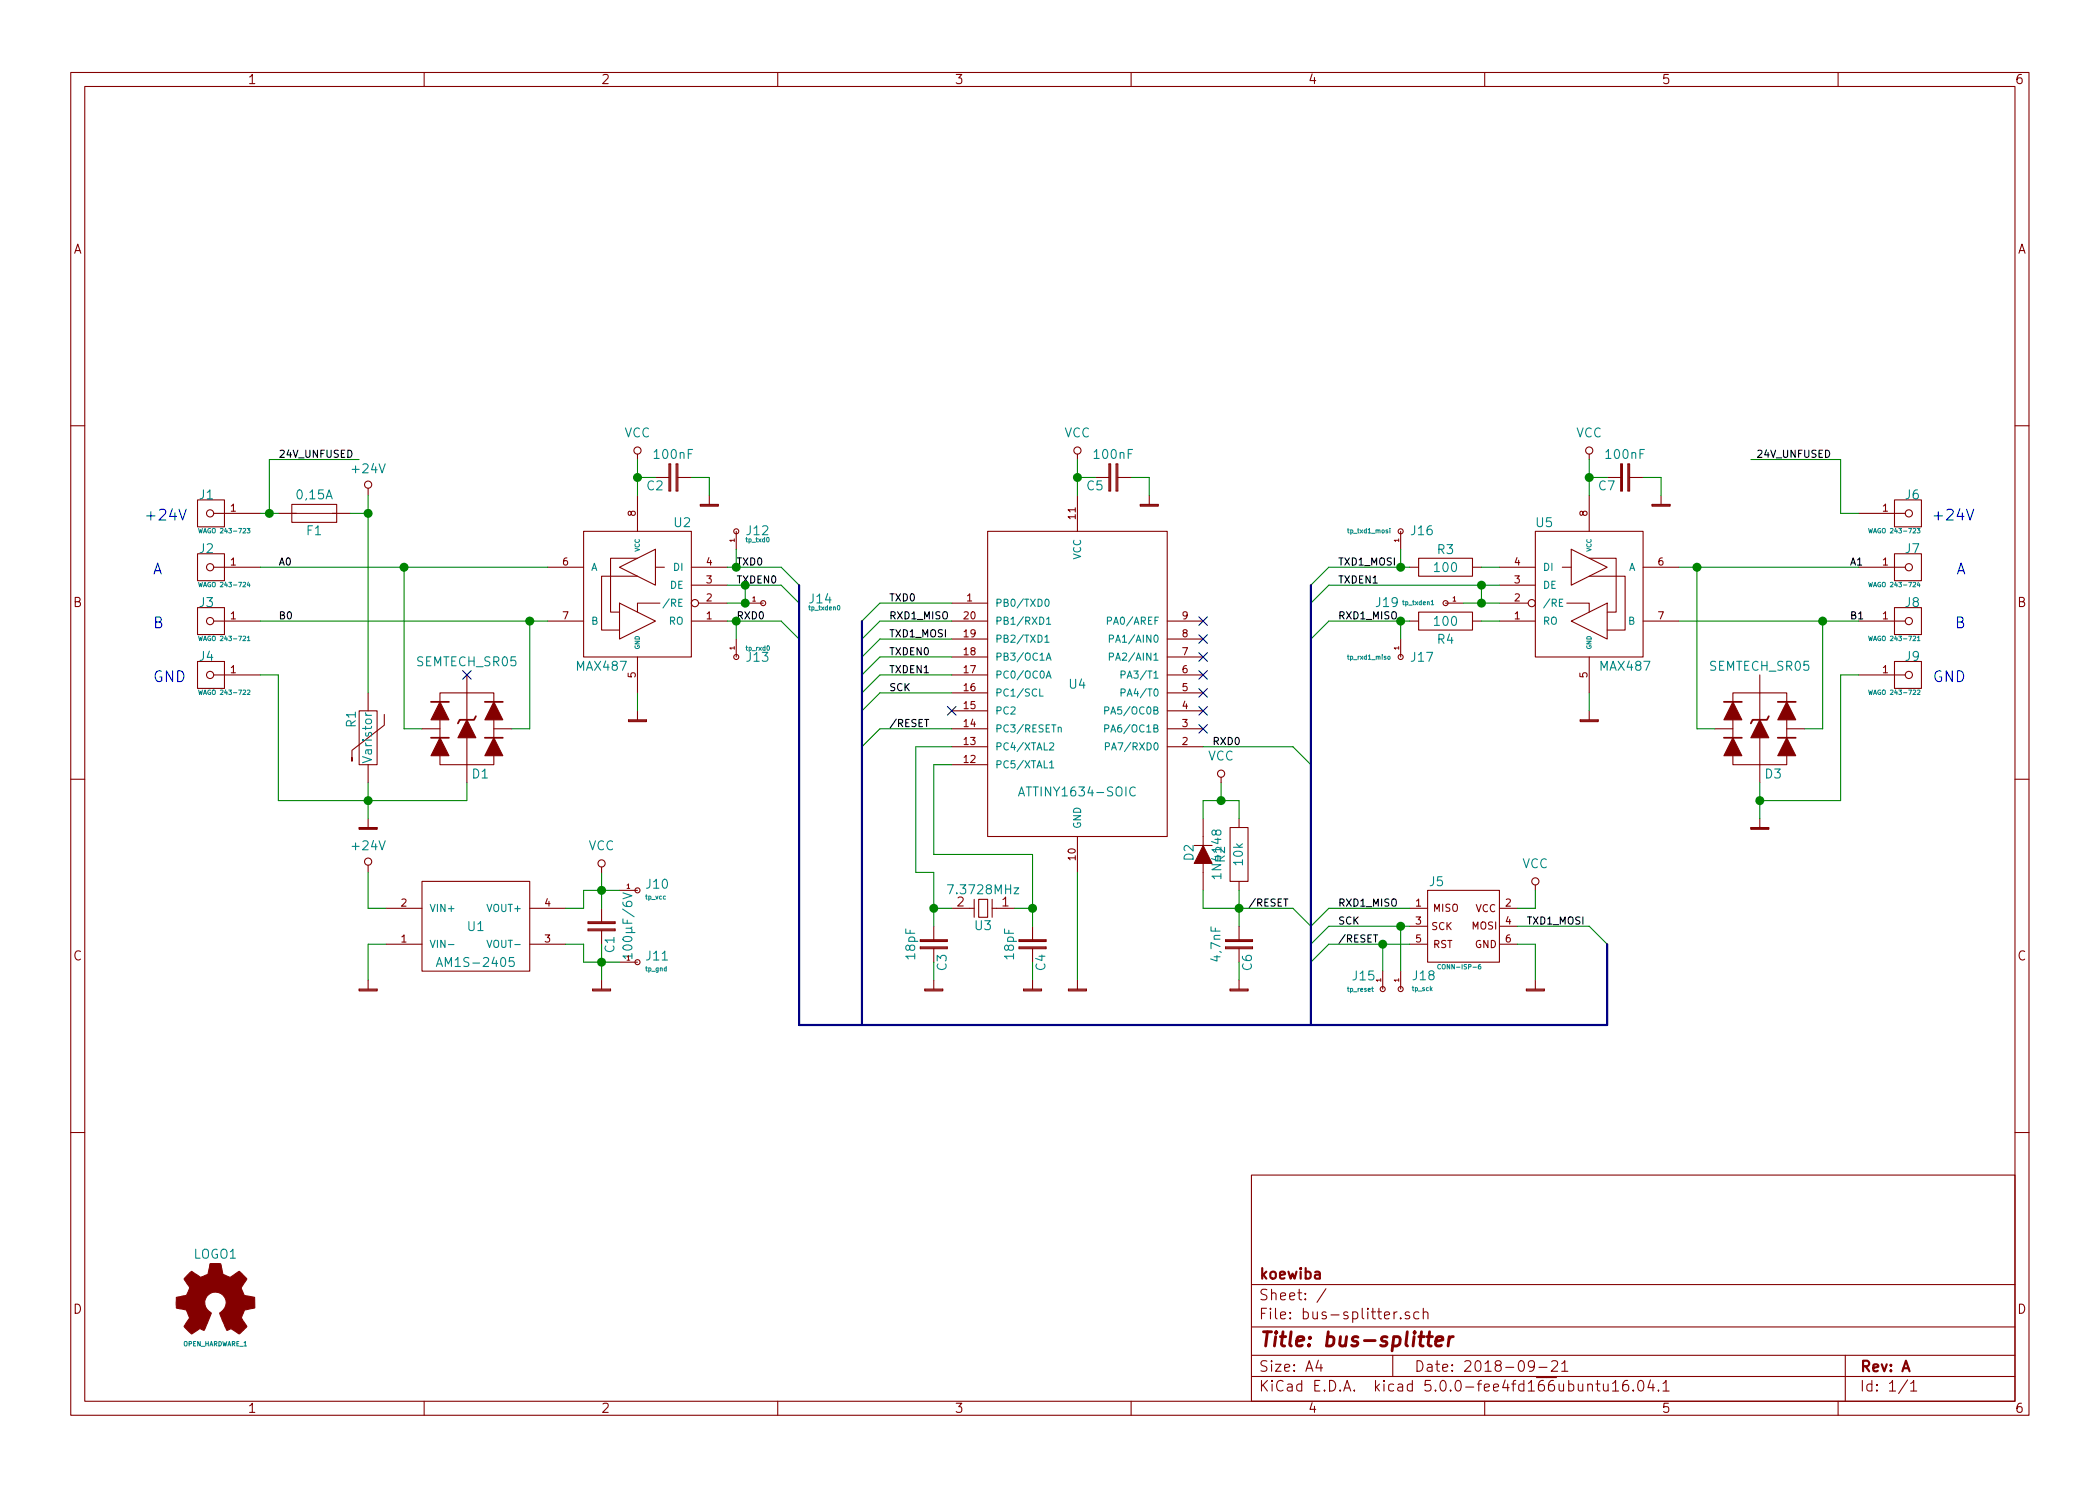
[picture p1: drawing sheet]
EESchema Schematic File Version 4
LIBS:bus-splitter-cache
EELAYER 26 0
EELAYER END
$Descr A4 11693 8268
encoding utf-8
Sheet 1 1
Title "bus-splitter"
Date "2018-09-21"
Rev "A"
Comp "koewiba"
Comment1 ""
Comment2 ""
Comment3 ""
Comment4 ""
$EndDescr
$Comp
L ics_controller_atmel:ATTINY1634-SOIC U4
U 1 1
P 6000 3800
F 0 "U4" H 6000 3800 50  0000 C CNN
F 1 "ATTINY1634-SOIC" H 6000 3200 50  0000 C CNN
F 2 "Housings_SOIC:SO20L" H 6000 3800 25  0001 C CNN
F 3 "" H 6000 3800 25  0001 C CNN
	1    6000 3800
	-1   0    0    -1  
$EndComp
$Comp
L standard:CRYSTAL U3
U 1 1
P 5650 5050
F 0 "U3" H 5825 5150 50  0000 C CNN
F 1 "7.3728MHz" H 5825 4950 50  0000 C CNN
F 2 "Crystal:CRY_HC49_SMD" H 5650 5050 60  0001 C CNN
F 3 "" H 5650 5050 60  0000 C CNN
	1    5650 5050
	-1   0    0    1   
$EndComp
$Comp
L standard:C C5
U 1 1
P 6200 2650
F 0 "C5" H 6250 2700 50  0000 L CNN
F 1 "100nF" H 6200 2525 50  0000 C CNN
F 2 "Capacitors_SMD:C_0805" H 6200 2650 60  0001 C CNN
F 3 "" H 6200 2650 60  0000 C CNN
	1    6200 2650
	-1   0    0    1   
$EndComp
$Comp
L standard:C C4
U 1 1
P 5750 5250
F 0 "C4" H 5800 5300 50  0000 L CNN
F 1 "18pF" H 5750 5125 50  0000 C CNN
F 2 "Capacitors_SMD:C_0805" H 5750 5250 60  0001 C CNN
F 3 "" H 5750 5250 60  0000 C CNN
	1    5750 5250
	0    1    1    0   
$EndComp
$Comp
L standard:C C3
U 1 1
P 5200 5250
F 0 "C3" H 5250 5300 50  0000 L CNN
F 1 "18pF" H 5200 5125 50  0000 C CNN
F 2 "Capacitors_SMD:C_0805" H 5200 5250 60  0001 C CNN
F 3 "" H 5200 5250 60  0000 C CNN
	1    5200 5250
	0    1    1    0   
$EndComp
$Comp
L connectors:CONN-ISP-6 J5
U 1 1
P 8150 5150
F 0 "J5" H 8000 5400 50  0000 C CNN
F 1 "CONN-ISP-6" H 8000 4925 25  0000 L CNN
F 2 "Connector_Header:HEADER_3x2" H 8000 4900 25  0001 L CNN
F 3 "" H 8150 5150 60  0000 C CNN
	1    8150 5150
	1    0    0    -1  
$EndComp
$Comp
L connectors:CONN_1X1 J1
U 1 1
P 1250 2850
F 0 "J1" H 1350 2750 50  0000 C CNN
F 1 "WAGO 243-723" H 1250 2950 25  0000 C CNN
F 2 "Connector_WAGO:WAGO243" H 1250 2850 60  0001 C CNN
F 3 "" H 1250 2850 60  0000 C CNN
	1    1250 2850
	-1   0    0    1   
$EndComp
$Comp
L connectors:CONN_1X1 J2
U 1 1
P 1250 3150
F 0 "J2" H 1350 3050 50  0000 C CNN
F 1 "WAGO 243-724" H 1250 3250 25  0000 C CNN
F 2 "Connector_WAGO:WAGO243" H 1250 3150 60  0001 C CNN
F 3 "" H 1250 3150 60  0000 C CNN
	1    1250 3150
	-1   0    0    1   
$EndComp
$Comp
L connectors:CONN_1X1 J3
U 1 1
P 1250 3450
F 0 "J3" H 1350 3350 50  0000 C CNN
F 1 "WAGO 243-721" H 1250 3550 25  0000 C CNN
F 2 "Connector_WAGO:WAGO243" H 1250 3450 60  0001 C CNN
F 3 "" H 1250 3450 60  0000 C CNN
	1    1250 3450
	-1   0    0    1   
$EndComp
$Comp
L connectors:CONN_1X1 J4
U 1 1
P 1250 3750
F 0 "J4" H 1350 3650 50  0000 C CNN
F 1 "WAGO 243-722" H 1250 3850 25  0000 C CNN
F 2 "Connector_WAGO:WAGO243" H 1250 3750 60  0001 C CNN
F 3 "" H 1250 3750 60  0000 C CNN
	1    1250 3750
	-1   0    0    1   
$EndComp
$Comp
L standard:FUSE F1
U 1 1
P 1750 2850
F 0 "F1" H 1750 2950 50  0000 C CNN
F 1 "0,15A" H 1750 2750 50  0000 C CNN
F 2 "Resistor:R_1206" H 1750 2850 60  0001 C CNN
F 3 "" H 1750 2850 60  0000 C CNN
	1    1750 2850
	-1   0    0    1   
$EndComp
$Comp
L ics_misc:MAX487 U2
U 1 1
P 3550 3300
F 0 "U2" H 3300 3700 50  0000 C CNN
F 1 "MAX487" H 3750 2900 50  0000 C CNN
F 2 "Housings_SOIC:SO8E" H 3400 2900 25  0001 C CNN
F 3 "" H 3550 3300 60  0000 C CNN
	1    3550 3300
	-1   0    0    -1  
$EndComp
$Comp
L ics_misc:MAX487 U5
U 1 1
P 8850 3300
F 0 "U5" H 8600 3700 50  0000 C CNN
F 1 "MAX487" H 9050 2900 50  0000 C CNN
F 2 "Housings_SOIC:SO8E" H 8700 2900 25  0001 C CNN
F 3 "" H 8850 3300 60  0000 C CNN
	1    8850 3300
	1    0    0    -1  
$EndComp
$Comp
L standard:C C2
U 1 1
P 3750 2650
F 0 "C2" H 3800 2700 50  0000 L CNN
F 1 "100nF" H 3750 2525 50  0000 C CNN
F 2 "Capacitors_SMD:C_0805" H 3750 2650 60  0001 C CNN
F 3 "" H 3750 2650 60  0000 C CNN
	1    3750 2650
	-1   0    0    1   
$EndComp
$Comp
L standard:R R2
U 1 1
P 6900 4750
F 0 "R2" H 6900 4650 50  0000 C CNN
F 1 "10k" H 6900 4750 50  0000 C CNN
F 2 "Resistor:R_0805" H 6900 4750 60  0001 C CNN
F 3 "" H 6900 4750 60  0000 C CNN
	1    6900 4750
	0    1    1    0   
$EndComp
$Comp
L standard:C C6
U 1 1
P 6900 5250
F 0 "C6" H 6950 5300 50  0000 L CNN
F 1 "4,7nF" H 6900 5125 50  0000 C CNN
F 2 "Capacitors_SMD:C_0805" H 6900 5250 60  0001 C CNN
F 3 "" H 6900 5250 60  0000 C CNN
	1    6900 5250
	0    1    1    0   
$EndComp
$Comp
L standard:D D2
U 1 1
P 6700 4750
F 0 "D2" H 6710 4830 50  0000 C CNN
F 1 "1N4148" H 6700 4675 50  0000 C CNN
F 2 "Diode_SMD:D_SOD323" H 6700 4750 60  0001 C CNN
F 3 "" H 6700 4750 60  0000 C CNN
	1    6700 4750
	0    -1   -1   0   
$EndComp
$Comp
L diodes:SEMTECH_SR05 D1
U 1 1
P 2600 4050
F 0 "D1" H 2675 3800 50  0000 C CNN
F 1 "SEMTECH_SR05" H 2600 4425 50  0000 C CNN
F 2 "Diode_SMD:D_SOT143" H 2600 4050 60  0001 C CNN
F 3 "" H 2600 4050 60  0000 C CNN
	1    2600 4050
	1    0    0    -1  
$EndComp
$Comp
L diodes:SEMTECH_SR05 D3
U 1 1
P 9800 4050
F 0 "D3" H 9875 3800 50  0000 C CNN
F 1 "SEMTECH_SR05" H 9800 4400 50  0000 C CNN
F 2 "Diode_SMD:D_SOT143" H 9800 4050 60  0001 C CNN
F 3 "" H 9800 4050 60  0000 C CNN
	1    9800 4050
	1    0    0    -1  
$EndComp
$Comp
L standard:Varistor R1
U 1 1
P 2050 4100
F 0 "R1" H 1895 4010 50  0000 L CNN
F 1 "Varistor" H 2050 4100 50  0000 C CNN
F 2 "Resistor:R_RM10.16mm" H 2050 4100 60  0001 C CNN
F 3 "" H 2050 4100 60  0000 C CNN
	1    2050 4100
	0    1    1    0   
$EndComp
$Comp
L standard:R R4
U 1 1
P 8050 3450
F 0 "R4" H 8050 3350 50  0000 C CNN
F 1 "100" H 8050 3450 50  0000 C CNN
F 2 "Resistor:R_0805" H 8050 3450 60  0001 C CNN
F 3 "" H 8050 3450 60  0000 C CNN
	1    8050 3450
	1    0    0    -1  
$EndComp
Text Notes 800  2900 0    60   ~ 0
+24V
Text Notes 850  3200 0    60   ~ 0
A
Text Notes 850  3500 0    60   ~ 0
B
Text Notes 850  3800 0    60   ~ 0
GND
$Comp
L power:GND #PWR01
U 1 1
P 2050 4550
F 0 "#PWR01" H 2050 4350 50  0001 C CNN
F 1 "GND" H 2050 4440 50  0001 C CNN
F 2 "" H 2050 4550 60  0001 C CNN
F 3 "" H 2050 4550 60  0001 C CNN
	1    2050 4550
	1    0    0    -1  
$EndComp
$Comp
L power:+24V #PWR02
U 1 1
P 2050 2750
F 0 "#PWR02" H 2050 2950 50  0001 C CNN
F 1 "+24V" H 2050 2900 50  0000 C CNN
F 2 "" H 2050 2750 60  0001 C CNN
F 3 "" H 2050 2750 60  0001 C CNN
	1    2050 2750
	1    0    0    -1  
$EndComp
$Comp
L power:GND #PWR03
U 1 1
P 3550 3950
F 0 "#PWR03" H 3550 3750 50  0001 C CNN
F 1 "GND" H 3550 3840 50  0001 C CNN
F 2 "" H 3550 3950 60  0001 C CNN
F 3 "" H 3550 3950 60  0001 C CNN
	1    3550 3950
	1    0    0    -1  
$EndComp
$Comp
L power:GND #PWR04
U 1 1
P 3950 2750
F 0 "#PWR04" H 3950 2550 50  0001 C CNN
F 1 "GND" H 3950 2640 50  0001 C CNN
F 2 "" H 3950 2750 60  0001 C CNN
F 3 "" H 3950 2750 60  0001 C CNN
	1    3950 2750
	1    0    0    -1  
$EndComp
$Comp
L power:VCC #PWR05
U 1 1
P 3550 2550
F 0 "#PWR05" H 3550 2725 50  0001 C CNN
F 1 "VCC" H 3550 2700 50  0000 C CNN
F 2 "" H 3550 2550 60  0001 C CNN
F 3 "" H 3550 2550 60  0001 C CNN
	1    3550 2550
	1    0    0    -1  
$EndComp
Wire Wire Line
	2050 2750 2050 2850
Wire Wire Line
	1450 2850 1500 2850
Connection ~ 2050 2850
Wire Wire Line
	1450 3750 1550 3750
Wire Wire Line
	1550 3750 1550 4450
Wire Wire Line
	2050 4350 2050 4450
Connection ~ 2050 4450
Wire Wire Line
	1550 4450 2050 4450
Wire Wire Line
	2600 4450 2600 4350
Wire Wire Line
	1450 3150 2250 3150
Wire Wire Line
	1450 3450 2950 3450
Wire Wire Line
	2350 4050 2250 4050
Wire Wire Line
	2250 4050 2250 3150
Connection ~ 2250 3150
Wire Wire Line
	2850 4050 2950 4050
Wire Wire Line
	2950 4050 2950 3450
Connection ~ 2950 3450
Wire Wire Line
	3550 2750 3550 2650
Wire Wire Line
	3650 2650 3550 2650
Connection ~ 3550 2650
Wire Wire Line
	3850 2650 3950 2650
Wire Wire Line
	3950 2650 3950 2750
Wire Wire Line
	3550 3850 3550 3950
$Comp
L power:+24V #PWR06
U 1 1
P 2050 4850
F 0 "#PWR06" H 2050 5050 50  0001 C CNN
F 1 "+24V" H 2050 5000 50  0000 C CNN
F 2 "" H 2050 4850 60  0001 C CNN
F 3 "" H 2050 4850 60  0001 C CNN
	1    2050 4850
	1    0    0    -1  
$EndComp
$Comp
L power:GND #PWR07
U 1 1
P 2050 5450
F 0 "#PWR07" H 2050 5250 50  0001 C CNN
F 1 "GND" H 2050 5340 50  0001 C CNN
F 2 "" H 2050 5450 60  0001 C CNN
F 3 "" H 2050 5450 60  0001 C CNN
	1    2050 5450
	1    0    0    -1  
$EndComp
$Comp
L standard:C C1
U 1 1
P 3350 5150
F 0 "C1" H 3400 5200 50  0000 L CNN
F 1 "100µF/6V" H 3350 5300 50  0000 C CNN
F 2 "Capacitors_SMD:C_0805" H 3350 5150 60  0001 C CNN
F 3 "" H 3350 5150 60  0000 C CNN
	1    3350 5150
	0    1    1    0   
$EndComp
$Comp
L ics_regulator:AM1S-2405 U1
U 1 1
P 2650 5150
F 0 "U1" H 2650 5150 50  0000 C CNN
F 1 "AM1S-2405" H 2650 4950 50  0000 C CNN
F 2 "DCDC_Converter:AM1S-XXXX_SIL4" H 2650 5350 25  0001 C CNN
F 3 "" H 1900 5150 25  0001 C CNN
	1    2650 5150
	1    0    0    -1  
$EndComp
Wire Wire Line
	2050 5050 2150 5050
Wire Wire Line
	2050 5250 2150 5250
Wire Wire Line
	1950 2850 2050 2850
NoConn ~ 2600 3750
NoConn ~ 1800 -2100
Wire Wire Line
	3150 5050 3250 5050
Wire Wire Line
	3250 5050 3250 4950
Wire Wire Line
	3250 4950 3350 4950
Wire Wire Line
	3350 4850 3350 4950
Wire Wire Line
	3150 5250 3250 5250
Wire Wire Line
	3250 5250 3250 5350
Wire Wire Line
	3250 5350 3350 5350
Wire Wire Line
	3350 5250 3350 5350
Connection ~ 3350 5350
$Comp
L power:GND #PWR08
U 1 1
P 3350 5450
F 0 "#PWR08" H 3350 5250 50  0001 C CNN
F 1 "GND" H 3350 5340 50  0001 C CNN
F 2 "" H 3350 5450 60  0001 C CNN
F 3 "" H 3350 5450 60  0001 C CNN
	1    3350 5450
	1    0    0    -1  
$EndComp
Wire Wire Line
	2050 5250 2050 5450
Connection ~ 3350 4950
$Comp
L power:VCC #PWR09
U 1 1
P 3350 4850
F 0 "#PWR09" H 3350 5025 50  0001 C CNN
F 1 "VCC" H 3350 5000 50  0000 C CNN
F 2 "" H 3350 4850 60  0001 C CNN
F 3 "" H 3350 4850 60  0001 C CNN
	1    3350 4850
	1    0    0    -1  
$EndComp
Wire Wire Line
	2050 4850 2050 5050
Text Label 4100 3150 0    40   ~ 0
TXD0
Text Label 4100 3450 0    40   ~ 0
RXD0
Text Label 4100 3250 0    40   ~ 0
TXDEN0
Entry Wire Line
	4350 3150 4450 3250
Entry Wire Line
	4350 3250 4450 3350
Entry Wire Line
	4350 3450 4450 3550
Wire Wire Line
	4050 3150 4100 3150
Wire Wire Line
	4050 3250 4150 3250
Wire Wire Line
	4050 3350 4150 3350
Wire Wire Line
	4150 3350 4150 3250
Connection ~ 4150 3250
Wire Wire Line
	4050 3450 4100 3450
Text Label 4950 3350 0    40   ~ 0
TXD0
Text Label 4950 3450 0    40   ~ 0
RXD1_MISO
Text Label 4950 3550 0    40   ~ 0
TXD1_MOSI
Text Label 4950 3650 0    40   ~ 0
TXDEN0
Text Label 4950 3750 0    40   ~ 0
TXDEN1
Entry Wire Line
	4800 3450 4900 3350
Entry Wire Line
	4800 3550 4900 3450
Entry Wire Line
	4800 3650 4900 3550
Entry Wire Line
	4800 3750 4900 3650
Entry Wire Line
	4800 3850 4900 3750
$Comp
L standard:R R3
U 1 1
P 8050 3150
F 0 "R3" H 8050 3250 50  0000 C CNN
F 1 "100" H 8050 3150 50  0000 C CNN
F 2 "Resistor:R_0805" H 8050 3150 60  0001 C CNN
F 3 "" H 8050 3150 60  0000 C CNN
	1    8050 3150
	1    0    0    -1  
$EndComp
Wire Wire Line
	4900 3350 5300 3350
Wire Wire Line
	4900 3450 5300 3450
Wire Wire Line
	4900 3550 5300 3550
Wire Wire Line
	4900 3650 5300 3650
Wire Wire Line
	4900 3750 5300 3750
Wire Wire Line
	4900 3850 5300 3850
Text Label 4950 3850 0    40   ~ 0
SCK
Text Label 4950 4050 0    40   ~ 0
/RESET
Wire Wire Line
	5300 4050 4900 4050
NoConn ~ 5300 3950
NoConn ~ 6700 3450
NoConn ~ 6700 3550
NoConn ~ 6700 3650
NoConn ~ 6700 3750
NoConn ~ 6700 3850
NoConn ~ 6700 3950
NoConn ~ 6700 4050
$Comp
L power:VCC #PWR010
U 1 1
P 6000 2550
F 0 "#PWR010" H 6000 2725 50  0001 C CNN
F 1 "VCC" H 6000 2700 50  0000 C CNN
F 2 "" H 6000 2550 60  0001 C CNN
F 3 "" H 6000 2550 60  0001 C CNN
	1    6000 2550
	1    0    0    -1  
$EndComp
$Comp
L power:GND #PWR011
U 1 1
P 6400 2750
F 0 "#PWR011" H 6400 2550 50  0001 C CNN
F 1 "GND" H 6400 2640 50  0001 C CNN
F 2 "" H 6400 2750 60  0001 C CNN
F 3 "" H 6400 2750 60  0001 C CNN
	1    6400 2750
	1    0    0    -1  
$EndComp
Wire Wire Line
	6300 2650 6400 2650
Wire Wire Line
	6400 2650 6400 2750
Wire Wire Line
	6000 2550 6000 2650
Wire Wire Line
	6100 2650 6000 2650
Connection ~ 6000 2650
Entry Wire Line
	4800 3950 4900 3850
Entry Wire Line
	4800 4150 4900 4050
Wire Wire Line
	5650 5050 5750 5050
Wire Wire Line
	5750 4750 5750 5050
Wire Wire Line
	5300 5050 5200 5050
Wire Wire Line
	5200 4850 5200 5050
Wire Wire Line
	5300 4250 5200 4250
Wire Wire Line
	5200 4250 5200 4750
Wire Wire Line
	5200 4750 5750 4750
Connection ~ 5750 5050
Wire Wire Line
	5200 4850 5100 4850
Wire Wire Line
	5100 4850 5100 4150
Wire Wire Line
	5100 4150 5300 4150
Connection ~ 5200 5050
Wire Wire Line
	5200 5350 5200 5450
Wire Wire Line
	5750 5350 5750 5450
Wire Wire Line
	6000 4850 6000 5450
$Comp
L power:GND #PWR012
U 1 1
P 5200 5450
F 0 "#PWR012" H 5200 5250 50  0001 C CNN
F 1 "GND" H 5200 5340 50  0001 C CNN
F 2 "" H 5200 5450 60  0001 C CNN
F 3 "" H 5200 5450 60  0001 C CNN
	1    5200 5450
	1    0    0    -1  
$EndComp
$Comp
L power:GND #PWR013
U 1 1
P 5750 5450
F 0 "#PWR013" H 5750 5250 50  0001 C CNN
F 1 "GND" H 5750 5340 50  0001 C CNN
F 2 "" H 5750 5450 60  0001 C CNN
F 3 "" H 5750 5450 60  0001 C CNN
	1    5750 5450
	1    0    0    -1  
$EndComp
$Comp
L power:GND #PWR014
U 1 1
P 6000 5450
F 0 "#PWR014" H 6000 5250 50  0001 C CNN
F 1 "GND" H 6000 5340 50  0001 C CNN
F 2 "" H 6000 5450 60  0001 C CNN
F 3 "" H 6000 5450 60  0001 C CNN
	1    6000 5450
	1    0    0    -1  
$EndComp
$Comp
L power:VCC #PWR015
U 1 1
P 8550 4950
F 0 "#PWR015" H 8550 5125 50  0001 C CNN
F 1 "VCC" H 8550 5100 50  0000 C CNN
F 2 "" H 8550 4950 60  0001 C CNN
F 3 "" H 8550 4950 60  0001 C CNN
	1    8550 4950
	1    0    0    -1  
$EndComp
$Comp
L power:GND #PWR016
U 1 1
P 8550 5450
F 0 "#PWR016" H 8550 5250 50  0001 C CNN
F 1 "GND" H 8550 5340 50  0001 C CNN
F 2 "" H 8550 5450 60  0001 C CNN
F 3 "" H 8550 5450 60  0001 C CNN
	1    8550 5450
	1    0    0    -1  
$EndComp
Text Label 7450 5050 0    40   ~ 0
RXD1_MISO
Text Label 7450 5250 0    40   ~ 0
/RESET
Text Label 7450 5150 0    40   ~ 0
SCK
Text Label 8500 5150 0    40   ~ 0
TXD1_MOSI
Wire Wire Line
	8450 5050 8550 5050
Wire Wire Line
	8550 5050 8550 4950
Wire Wire Line
	8450 5250 8550 5250
Wire Wire Line
	7850 5150 7800 5150
Wire Wire Line
	8450 5150 8850 5150
Wire Wire Line
	7850 5250 7700 5250
Wire Wire Line
	7850 5050 7400 5050
$Comp
L power:GND #PWR017
U 1 1
P 6900 5450
F 0 "#PWR017" H 6900 5250 50  0001 C CNN
F 1 "GND" H 6900 5340 50  0001 C CNN
F 2 "" H 6900 5450 60  0001 C CNN
F 3 "" H 6900 5450 60  0001 C CNN
	1    6900 5450
	1    0    0    -1  
$EndComp
Wire Wire Line
	6900 5350 6900 5450
Wire Wire Line
	6700 4950 6700 5050
Wire Wire Line
	6700 5050 6900 5050
Wire Wire Line
	6900 4950 6900 5050
Connection ~ 6900 5050
Wire Wire Line
	6700 4550 6700 4450
Wire Wire Line
	6700 4450 6800 4450
Wire Wire Line
	6900 4450 6900 4550
Wire Wire Line
	6800 4450 6800 4350
Connection ~ 6800 4450
$Comp
L power:VCC #PWR018
U 1 1
P 6800 4350
F 0 "#PWR018" H 6800 4525 50  0001 C CNN
F 1 "VCC" H 6800 4500 50  0000 C CNN
F 2 "" H 6800 4350 60  0001 C CNN
F 3 "" H 6800 4350 60  0001 C CNN
	1    6800 4350
	1    0    0    -1  
$EndComp
Text Label 6750 4150 0    40   ~ 0
RXD0
Text Label 6950 5050 0    40   ~ 0
/RESET
Wire Wire Line
	7200 4150 6700 4150
Entry Wire Line
	7200 4150 7300 4250
Entry Wire Line
	7200 5050 7300 5150
Wire Bus Line
	4450 5700 8950 5700
Text Label 7450 3450 0    40   ~ 0
RXD1_MISO
Text Label 7450 3150 0    40   ~ 0
TXD1_MOSI
Wire Wire Line
	8350 3250 8250 3250
Wire Wire Line
	7850 3150 7800 3150
Wire Wire Line
	8350 3150 8250 3150
Wire Wire Line
	8350 3450 8250 3450
Wire Wire Line
	8350 3350 8250 3350
Wire Wire Line
	8250 3350 8250 3250
Connection ~ 8250 3250
Wire Wire Line
	7850 3450 7800 3450
Text Label 7450 3250 0    40   ~ 0
TXDEN1
Entry Wire Line
	7300 3250 7400 3150
Entry Wire Line
	7300 3350 7400 3250
Entry Wire Line
	7300 3550 7400 3450
$Comp
L standard:C C7
U 1 1
P 9050 2650
F 0 "C7" H 9100 2700 50  0000 L CNN
F 1 "100nF" H 9050 2525 50  0000 C CNN
F 2 "Capacitors_SMD:C_0805" H 9050 2650 60  0001 C CNN
F 3 "" H 9050 2650 60  0000 C CNN
	1    9050 2650
	-1   0    0    1   
$EndComp
$Comp
L power:VCC #PWR019
U 1 1
P 8850 2550
F 0 "#PWR019" H 8850 2725 50  0001 C CNN
F 1 "VCC" H 8850 2700 50  0000 C CNN
F 2 "" H 8850 2550 60  0001 C CNN
F 3 "" H 8850 2550 60  0001 C CNN
	1    8850 2550
	1    0    0    -1  
$EndComp
$Comp
L power:GND #PWR020
U 1 1
P 9250 2750
F 0 "#PWR020" H 9250 2550 50  0001 C CNN
F 1 "GND" H 9250 2640 50  0001 C CNN
F 2 "" H 9250 2750 60  0001 C CNN
F 3 "" H 9250 2750 60  0001 C CNN
	1    9250 2750
	1    0    0    -1  
$EndComp
Wire Wire Line
	9150 2650 9250 2650
Wire Wire Line
	9250 2650 9250 2750
Wire Wire Line
	8850 2550 8850 2650
Wire Wire Line
	8950 2650 8850 2650
Connection ~ 8850 2650
$Comp
L power:GND #PWR021
U 1 1
P 8850 3950
F 0 "#PWR021" H 8850 3750 50  0001 C CNN
F 1 "GND" H 8850 3840 50  0001 C CNN
F 2 "" H 8850 3950 60  0001 C CNN
F 3 "" H 8850 3950 60  0001 C CNN
	1    8850 3950
	1    0    0    -1  
$EndComp
Wire Wire Line
	8850 3850 8850 3950
$Comp
L connectors:CONN_1X1 J6
U 1 1
P 10550 2850
F 0 "J6" H 10650 2750 50  0000 C CNN
F 1 "WAGO 243-723" H 10550 2950 25  0000 C CNN
F 2 "Connector_WAGO:WAGO243" H 10550 2850 60  0001 C CNN
F 3 "" H 10550 2850 60  0000 C CNN
	1    10550 2850
	1    0    0    1   
$EndComp
$Comp
L connectors:CONN_1X1 J7
U 1 1
P 10550 3150
F 0 "J7" H 10650 3050 50  0000 C CNN
F 1 "WAGO 243-724" H 10550 3250 25  0000 C CNN
F 2 "Connector_WAGO:WAGO243" H 10550 3150 60  0001 C CNN
F 3 "" H 10550 3150 60  0000 C CNN
	1    10550 3150
	1    0    0    1   
$EndComp
$Comp
L connectors:CONN_1X1 J8
U 1 1
P 10550 3450
F 0 "J8" H 10650 3350 50  0000 C CNN
F 1 "WAGO 243-721" H 10550 3550 25  0000 C CNN
F 2 "Connector_WAGO:WAGO243" H 10550 3450 60  0001 C CNN
F 3 "" H 10550 3450 60  0000 C CNN
	1    10550 3450
	1    0    0    1   
$EndComp
$Comp
L connectors:CONN_1X1 J9
U 1 1
P 10550 3750
F 0 "J9" H 10650 3650 50  0000 C CNN
F 1 "WAGO 243-722" H 10550 3850 25  0000 C CNN
F 2 "Connector_WAGO:WAGO243" H 10550 3750 60  0001 C CNN
F 3 "" H 10550 3750 60  0000 C CNN
	1    10550 3750
	1    0    0    1   
$EndComp
Text Notes 11000 2900 2    60   ~ 0
+24V
Text Notes 10950 3200 2    60   ~ 0
A
Text Notes 10950 3500 2    60   ~ 0
B
Text Notes 10950 3800 2    60   ~ 0
GND
Wire Wire Line
	9550 4050 9450 4050
Wire Wire Line
	9450 4050 9450 3150
Connection ~ 9450 3150
Wire Wire Line
	10050 4050 10150 4050
Wire Wire Line
	10150 4050 10150 3450
Connection ~ 10150 3450
Wire Wire Line
	10350 3750 10250 3750
Wire Wire Line
	10250 3750 10250 4450
Wire Wire Line
	10250 4450 9800 4450
Wire Wire Line
	9800 4350 9800 4450
Wire Wire Line
	10350 3450 10150 3450
Wire Wire Line
	9350 3150 9450 3150
Wire Wire Line
	1500 2850 1500 2550
Connection ~ 1500 2850
Text Label 1550 2550 0    40   ~ 0
24V_UNFUSED
Wire Wire Line
	10250 2850 10250 2550
Text Label 10200 2550 2    40   ~ 0
24V_UNFUSED
Wire Wire Line
	10250 2850 10350 2850
Wire Wire Line
	10250 2550 9750 2550
Wire Wire Line
	1500 2550 2000 2550
Entry Wire Line
	8850 5150 8950 5250
Entry Wire Line
	7300 5350 7400 5250
Entry Wire Line
	7300 5250 7400 5150
Entry Wire Line
	7300 5150 7400 5050
Wire Wire Line
	8550 5250 8550 5450
Wire Bus Line
	8950 5700 8950 5250
Text Label 1550 3150 0    40   ~ 0
A0
Text Label 1550 3450 0    40   ~ 0
B0
Text Label 10300 3150 0    40   ~ 0
A1
Text Label 10300 3450 0    40   ~ 0
B1
$Comp
L power:GND #PWR022
U 1 1
P 9800 4550
F 0 "#PWR022" H 9800 4350 50  0001 C CNN
F 1 "GND" H 9800 4440 50  0001 C CNN
F 2 "" H 9800 4550 60  0001 C CNN
F 3 "" H 9800 4550 60  0001 C CNN
	1    9800 4550
	1    0    0    -1  
$EndComp
Connection ~ 9800 4450
$Comp
L logo:OPEN_HARDWARE_1 LOGO1
U 1 1
P 1200 7250
F 0 "LOGO1" H 1200 7525 50  0000 C CNN
F 1 "OPEN_HARDWARE_1" H 1200 7025 25  0000 C CNN
F 2 "Symbol:Symbol_OSHW-Logo_Copper" H 1200 7250 60  0001 C CNN
F 3 "" H 1200 7250 60  0001 C CNN
	1    1200 7250
	1    0    0    -1  
$EndComp
Wire Wire Line
	2050 2850 2050 3850
Wire Wire Line
	2050 4450 2050 4550
Wire Wire Line
	2050 4450 2600 4450
Wire Wire Line
	2250 3150 3050 3150
Wire Wire Line
	2950 3450 3050 3450
Wire Wire Line
	3550 2650 3550 2550
Wire Wire Line
	3350 5350 3350 5450
Wire Wire Line
	3350 4950 3350 5050
Wire Wire Line
	4150 3250 4350 3250
Wire Wire Line
	6000 2650 6000 2750
Wire Wire Line
	5750 5050 5750 5150
Wire Wire Line
	5200 5050 5200 5150
Wire Wire Line
	6900 5050 7200 5050
Wire Wire Line
	6900 5050 6900 5150
Wire Wire Line
	6800 4450 6900 4450
Wire Wire Line
	8250 3250 7400 3250
Wire Wire Line
	8850 2650 8850 2750
Wire Wire Line
	9450 3150 10350 3150
Wire Wire Line
	10150 3450 9350 3450
Wire Wire Line
	1500 2850 1550 2850
Wire Wire Line
	9800 4450 9800 4550
$Comp
L connectors:CONN_1 J14
U 1 1
P 4250 3350
F 0 "J14" H 4500 3375 50  0000 L CNN
F 1 "tp_txden0" H 4500 3325 25  0000 L CNN
F 2 "Connector_Miscelleaneus:Testpoint_1mm" H 4250 3350 60  0001 C CNN
F 3 "" H 4250 3350 60  0000 C CNN
	1    4250 3350
	1    0    0    -1  
$EndComp
Connection ~ 4150 3350
$Comp
L connectors:CONN_1 J12
U 1 1
P 4100 2950
F 0 "J12" V 4100 2900 50  0000 R CNN
F 1 "tp_txd0" V 4050 2900 25  0000 R CNN
F 2 "Connector_Miscelleaneus:Testpoint_1mm" H 4100 2950 60  0001 C CNN
F 3 "" H 4100 2950 60  0000 C CNN
	1    4100 2950
	0    -1   -1   0   
$EndComp
$Comp
L connectors:CONN_1 J13
U 1 1
P 4100 3650
F 0 "J13" V 4100 3700 50  0000 L CNN
F 1 "tp_rxd0" V 4050 3700 25  0000 L CNN
F 2 "Connector_Miscelleaneus:Testpoint_1mm" H 4100 3650 60  0001 C CNN
F 3 "" H 4100 3650 60  0000 C CNN
	1    4100 3650
	0    1    1    0   
$EndComp
Wire Wire Line
	4100 3050 4100 3150
Connection ~ 4100 3150
Wire Wire Line
	4100 3150 4350 3150
Wire Wire Line
	4100 3550 4100 3450
Connection ~ 4100 3450
Wire Wire Line
	4100 3450 4350 3450
$Comp
L connectors:CONN_1 J19
U 1 1
P 8050 3350
F 0 "J19" H 8375 3350 50  0000 C CNN
F 1 "tp_txden1" H 8200 3350 25  0000 C CNN
F 2 "Connector_Miscelleaneus:Testpoint_1mm" H 8050 3350 60  0001 C CNN
F 3 "" H 8050 3350 60  0000 C CNN
	1    8050 3350
	-1   0    0    1   
$EndComp
$Comp
L connectors:CONN_1 J16
U 1 1
P 7800 2950
F 0 "J16" V 7800 2900 50  0000 R CNN
F 1 "tp_txd1_mosi" V 7800 3250 25  0000 R CNN
F 2 "Connector_Miscelleaneus:Testpoint_1mm" H 7800 2950 60  0001 C CNN
F 3 "" H 7800 2950 60  0000 C CNN
	1    7800 2950
	0    -1   -1   0   
$EndComp
$Comp
L connectors:CONN_1 J17
U 1 1
P 7800 3650
F 0 "J17" V 7800 3700 50  0000 L CNN
F 1 "tp_rxd1_miso" V 7800 3350 25  0000 L CNN
F 2 "Connector_Miscelleaneus:Testpoint_1mm" H 7800 3650 60  0001 C CNN
F 3 "" H 7800 3650 60  0000 C CNN
	1    7800 3650
	0    1    1    0   
$EndComp
Wire Wire Line
	7800 3050 7800 3150
Connection ~ 7800 3150
Wire Wire Line
	7800 3150 7400 3150
Wire Wire Line
	7800 3550 7800 3450
Connection ~ 7800 3450
Wire Wire Line
	7800 3450 7400 3450
Wire Wire Line
	8150 3350 8250 3350
Connection ~ 8250 3350
$Comp
L connectors:CONN_1 J18
U 1 1
P 7800 5500
F 0 "J18" V 7724 5560 50  0000 L CNN
F 1 "tp_sck" V 7796 5560 25  0000 L CNN
F 2 "Connector_Miscelleaneus:Testpoint_1mm" H 7800 5500 60  0001 C CNN
F 3 "" H 7800 5500 60  0000 C CNN
	1    7800 5500
	0    1    1    0   
$EndComp
$Comp
L connectors:CONN_1 J15
U 1 1
P 7700 5500
F 0 "J15" V 7625 5325 50  0000 L CNN
F 1 "tp_reset" V 7700 5300 25  0000 L CNN
F 2 "Connector_Miscelleaneus:Testpoint_1mm" H 7700 5500 60  0001 C CNN
F 3 "" H 7700 5500 60  0000 C CNN
	1    7700 5500
	0    1    1    0   
$EndComp
Wire Wire Line
	7700 5400 7700 5250
Connection ~ 7700 5250
Wire Wire Line
	7700 5250 7400 5250
Wire Wire Line
	7800 5400 7800 5150
Connection ~ 7800 5150
Wire Wire Line
	7800 5150 7400 5150
$Comp
L connectors:CONN_1 J10
U 1 1
P 3550 4950
F 0 "J10" H 3591 4986 50  0000 L CNN
F 1 "tp_vcc" H 3591 4914 25  0000 L CNN
F 2 "Connector_Miscelleaneus:Testpoint_1mm" H 3550 4950 60  0001 C CNN
F 3 "" H 3550 4950 60  0000 C CNN
	1    3550 4950
	1    0    0    -1  
$EndComp
$Comp
L connectors:CONN_1 J11
U 1 1
P 3550 5350
F 0 "J11" H 3591 5386 50  0000 L CNN
F 1 "tp_gnd" H 3591 5314 25  0000 L CNN
F 2 "Connector_Miscelleaneus:Testpoint_1mm" H 3550 5350 60  0001 C CNN
F 3 "" H 3550 5350 60  0000 C CNN
	1    3550 5350
	1    0    0    -1  
$EndComp
Wire Wire Line
	3450 4950 3350 4950
Wire Wire Line
	3450 5350 3350 5350
Wire Bus Line
	4450 3250 4450 5700
Wire Bus Line
	4800 3450 4800 5700
Wire Bus Line
	7300 3250 7300 5700
$EndSCHEMATC
